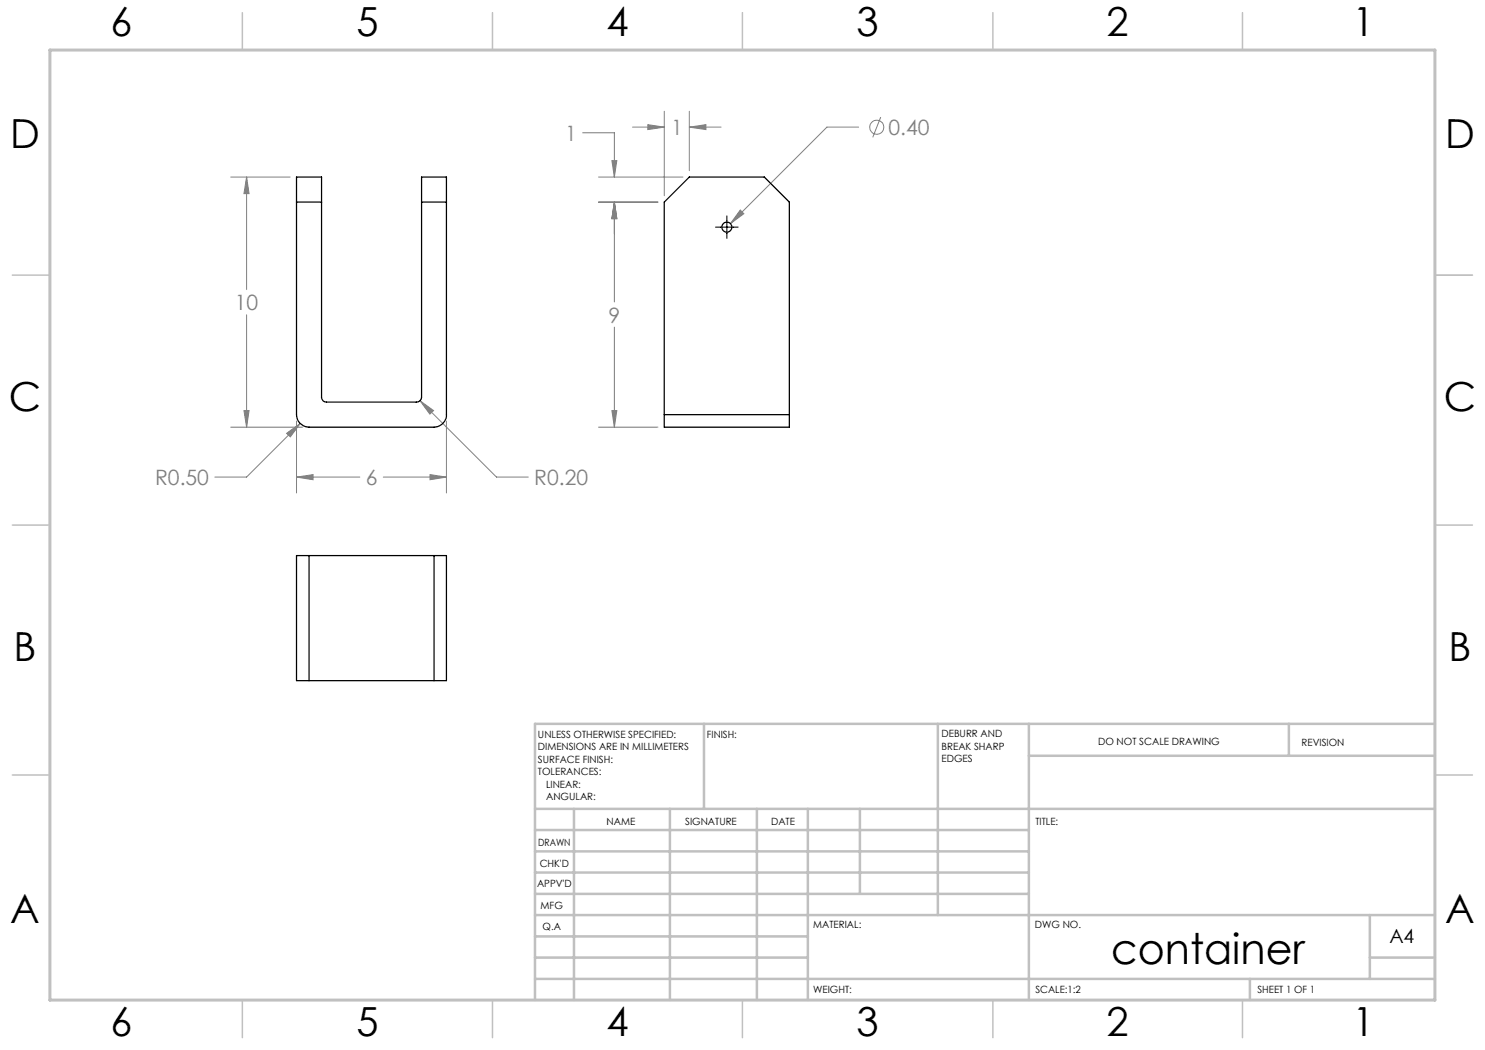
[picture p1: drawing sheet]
<svg xmlns="http://www.w3.org/2000/svg" width="297mm" height="210mm" viewBox="0 0 297 210" stroke-linecap="round" stroke-linejoin="round" font-family="sans-serif">
<g fill="none" stroke="#808080" stroke-width=".2">
<path d="M46.1 35.4h11.9M49.3 35.4l.5 3.3h-1zM49.3 35.4v22.5M116.5 26.6h6.4v8.8M119.7 35.4h16.9M122.4 32.1h1l-.5 3.3zM126.5 25.4h6.4M129.6 24.9l3.3 .5-3.3 .5zM132.9 22.3v16.8M137.9 25.4l3.3-.5v1zM137.9 25.4h6.3M137.9 22.3v11.8"/>
<path d="M171.7 25.4h-6.3l-19.3 19.3M176.1 23.4l-1.5 4.1M119.7 40.4h11.9M122.9 40.4l.5 3.3h-1zM122.9 40.4v20M148.1 42l.7 .7-2.7 2zM49.3 63v22.4M122.9 65.4v20M46.1 85.4h14.4M48.8 82.1h1l-.5 3.3zM57.3 86.7l2.7-2-1.9 2.7zM59.3 95.4l3.3-.5v1z"/>
<path d="M59.3 84.2v14.4M59.3 95.4h12.7M60 84.7l-10.7 10.7h-6.3M76.7 95.4h12.6M84 80.1l2.7 2-.7 .7zM84 80.1l15.3 15.3h6.4M86 94.9l3.3 .5-3.3 .5zM89.3 84.2v14.4M119.7 85.4h11.9M122.4 82.1h1l-.5 3.3z"/>
<circle cx="175.4" cy="25.5" r="1.42"/>
</g>
<path d="M143.1 45.4h4.5M145.4 43.2v4.5" fill="none" stroke="#000" stroke-width=".2"/>
<path d="M287 55h7.5M287 144.8v55.2h-187.2" fill="none" stroke="#c0c0c0" stroke-width=".2"/>
<g fill="none" stroke="#c0c0c0" stroke-width=".5">
<path d="M140.8 144.8v17M187.6 144.8v38.2M205.8 144.8v55.2M205.8 151.2h81.2M257.8 144.8v6.4M287 144.8h-180v55.2M107 161.8h180M107 178.8h98.8M107 174.5h98.8M107 170.3h98.8M107 166h98.8M114.8 161.8v38.2"/>
<path d="M134 161.8v38.2M151.4 161.8v38.2M161.6 161.8v38.2M172 161.8v17M107 195.8h180M107 191.5h54.6M107 187.3h54.6M107 183h180M250 195.8v4.2M274 191.5h13M274 183v12.8"/>
</g>
<g fill="none" stroke="#c0c0c0" stroke-width=".3">
<path d="M48.5 2.5v7.5M98.5 2.5v7.5M148.5 2.5v7.5M198.6 2.5v7.5M248.5 2.5v7.5M2.5 55h7.5M287 55h7.5M2.5 105h7.5M287 105h7.5M2.5 155h7.5M287 155h7.5M48.5 200v7.5"/>
<path d="M98.5 200v7.5M148.5 200v7.5M198.6 200v7.5M248.5 200v7.5"/>
</g>
<path d="M10 10h277v190h-277z" fill="none" stroke="#c0c0c0" stroke-width=".6"/>
<path d="M48.8 82.1h1l-.5 3.3zM49.3 35.4l.5 3.3h-1zM59.3 95.4l3.3-.5v1zM86 94.9l3.3 .5-3.3 .5zM57.3 86.7l.8 .7 1.9-2.7zM84 80.1l2 2.7 .7-.7zM148.1 42l-2 2.7 2.7-2zM137.9 25.4l3.3-.5v1zM129.6 24.9l3.3 .5-3.3 .5zM122.9 40.4l.5 3.3h-1zM122.4 32.1h1l-.5 3.3zM122.4 82.1h1l-.5 3.3zM122.9 40.4l.5 3.3h-1z" fill="#808080"/>
<g fill="none" stroke="#000" stroke-width=".25">
<path d="M59.3 35.4h5v44a.96 .96 0 0 0 1 1h18a1.02 1.02 0 0 0 1-1v-44h5v47.5a2.51 2.51 0 0 1-2.5 2.5h-25a2.58 2.58 0 0 1-2.5-2.5zM59.3 40.4h5M84.3 40.4h5M132.9 82.9v2.5h25v-2.5M132.9 82.9v-42.5l5-5h15l5 5v42.5M132.9 82.9h25M61.8 111.1h-2.5v25h2.5M61.8 111.1v25M61.8 111.1h25M86.8 111.1h2.5v25h-2.5M86.8 111.1v25M61.8 136.1h25"/>
<circle cx="145.4" cy="45.4" r=".99"/>
</g>
<text font-size="8.5" x="222.2" y="192.7">container</text>
<g font-size="8">
<text x="22.1" y="7.1">6</text>
<text x="71.3" y="7.2">5</text>
<text x="121.3" y="7.2">4</text>
<text x="171.3" y="7.2">3</text>
<text x="221.3" y="7.2">2</text>
<text x="270.5" y="7.2">1</text>
<text x="2" y="29.6">D</text>
<text x="289" y="29.7">D</text>
<text x="1.8" y="82.1">C</text>
<text x="288.8" y="82.1">C</text>
<text x="2.7" y="132.1">B</text>
<text x="289.7" y="132.2">B</text>
<text x="2" y="184.6">A</text>
<text x="289" y="184.7">A</text>
<text x="22.1" y="207.1">6</text>
<text x="71.3" y="207.2">5</text>
<text x="121.3" y="207.2">4</text>
<text x="171.3" y="207.2">3</text>
<text x="221.3" y="207.2">2</text>
<text x="270.5" y="207.2">1</text>
</g>
<g font-size="4.2" fill="#808080">
<text x="113" y="28.1">1</text>
<text x="134.2" y="27">1</text>
<text x="177.7" y="27">0.40</text>
<text x="47" y="62">10</text>
<text x="121.7" y="64.5">9</text>
<text x="31" y="97">R0.50</text>
<text x="73.2" y="97">6</text>
<text x="106.8" y="97">R0.20</text>
</g>
<text font-size="3.9" x="277.9" y="188.5">A4</text>
<g font-size="2">
<text x="107.6" y="147.6">UNLESS OTHERWISE SPECIFIED:</text>
<text x="141.4" y="147.6">FINISH:</text>
<text x="188.3" y="147.5">DEBURR AND</text>
<text x="188.3" y="150">BREAK SHARP</text>
<text x="219.6" y="149">DO NOT SCALE DRAWING</text>
<text x="260.3" y="149.2">REVISION</text>
<text x="107.6" y="150.1">DIMENSIONS ARE IN MILLIMETERS</text>
<text x="107.6" y="152.6">SURFACE FINISH:</text>
<text x="107.6" y="155.1">TOLERANCES:</text>
<text x="188.3" y="152.5">EDGES</text>
<text x="109.2" y="157.6">LINEAR:</text>
<text x="109.2" y="160.1">ANGULAR:</text>
<text x="121.3" y="165">NAME</text>
<text x="137" y="164.9">SIGNATURE</text>
<text x="154.2" y="164.9">DATE</text>
<text x="207.1" y="164.9">TITLE:</text>
<text x="107.6" y="169.1">DRAWN</text>
<text x="107.9" y="173.3">CHK'D</text>
<text x="107.4" y="177.4">APPV'D</text>
<text x="108.1" y="181.8">MFG</text>
<text x="108.5" y="186">Q.A</text>
<text x="162.6" y="185.5">MATERIAL:</text>
<text x="207" y="185.5">DWG NO.</text>
<text x="162.6" y="198.5">WEIGHT:</text>
<text x="207.1" y="198.6">SCALE:1:2</text>
<text x="251.5" y="198.6">SHEET 1 OF 1</text>
</g>
</svg>
